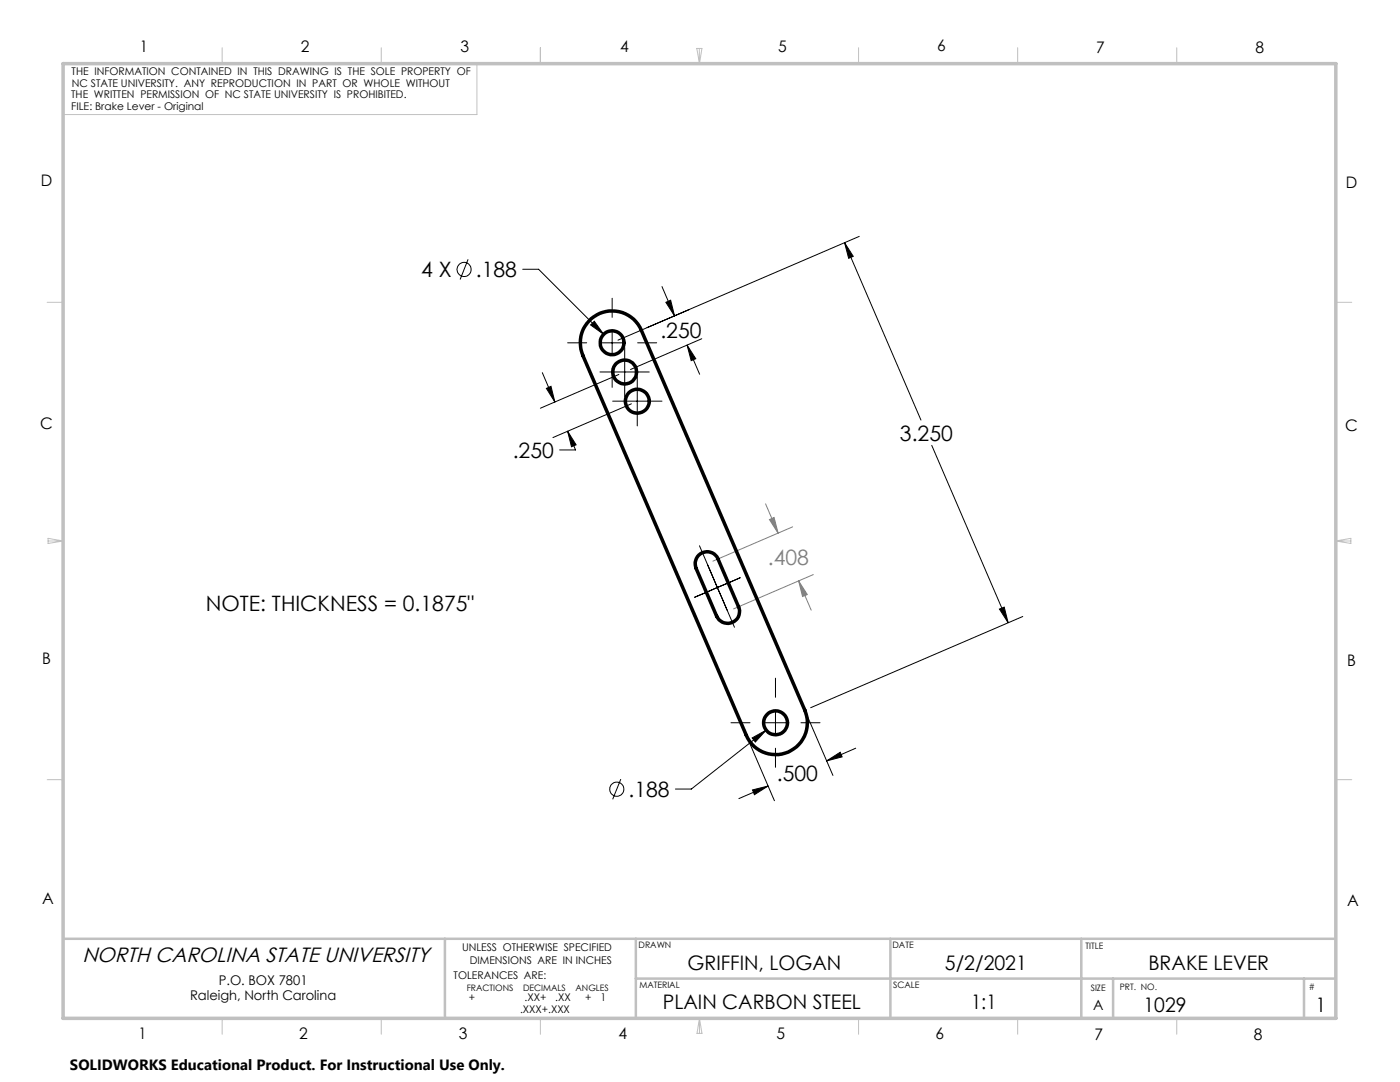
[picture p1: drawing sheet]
<svg xmlns="http://www.w3.org/2000/svg" width="279mm" height="216mm" viewBox="0 0 279 216" stroke-linecap="round" stroke-linejoin="round" font-family="sans-serif">
<g fill="none" stroke="#000" stroke-width=".2">
<path d="M93.4 51.8l-1.6 4M104.3 53.7h3.2l13 13M122.2 59.5v3.8M132.1 57.2l2.5 5.8M168.6 48.4l1.7 2.8-.9 .3zM168.6 48.4l15.2 35.4M171.5 47.2l-48.2 20.7M108.2 74.4l2.5 5.8M109 77.5l1-.4 .7 3.1zM113.3 68.4h3.8M117.9 64.8l.7-.7 1.9 2.6zM119.6 68.4h5.1"/>
<path d="M119.7 74.2h9.9M122.2 65.9v5M122.2 73.5v3.8M123.5 74.7l-15.7 6.8M124.7 69.3v9.9M127.2 75.1v9.9M127.2 68.4h3.9M132.9 60.3l.9-.4 .8 3.1zM137.1 68.9l1.8 2.7-1 .4zM137.1 68.9l2.5 5.8M140.1 67.6l-14.3 6.1M113.3 86l1.6 3.8h-3.2"/>
<path d="M113.3 86l1.7 2.8-.9 .3zM122.3 80h9.8M126 80.6l-15.7 6.7M185.9 88.9l15.3 35.3M139.6 108.9l2.6 6M141.2 112.7l1 2.2M142.2 114.9l1 2.3M143.2 117.2l1 2.4M143.2 117.2l-4.6 2M144.2 119.6l2.4 5.6M144.2 119.6l.9 2.1M147.7 115.3l-4.5 1.9"/>
<path d="M154.8 135.3v3.8M199.5 121.5l.9-.4 .8 3.1zM204.1 123l-42.3 18.2M123.9 155.5l-1.6 4M145.9 144.2h3.8M149.4 147.9l5.2 11.9M150.1 147.2l2.8-1.5-2.2 2.4zM150.2 157.6l3.1-.8-2.7 1.8zM152.2 144.2h5.1M152.9 145.7l-14.9 11.7h-3.2M153.3 156.8l-5.8 2.5M154.8 141.7v5.1"/>
<path d="M154.8 149.3v3.8M159.8 144.2h3.9M161.1 142.9l5.1 11.8M165 151.8l2.7-1.7 .4 .9zM170.8 149.3l-5.8 2.5"/>
<circle cx="92.6" cy="53.8" r="1.4"/>
<circle cx="123.1" cy="157.5" r="1.41"/>
</g>
<path d="M152.8 100.5l2.5 5.9M153.6 103.7l.9-.4 .8 3.1zM158.2 105.1l-15.9 6.9M159.4 115.9l1.7 2.7-.9 .4zM159.4 115.9l2.5 5.8M162.3 114.7l-15.9 6.8" fill="none" stroke="#808080" stroke-width=".2"/>
<g fill="none" stroke="#c0c0c0" stroke-width=".2">
<path d="M44.3 9.5v3.2M76.1 9.5v3.2M95.2 12.7v10.2h-82.6M107.8 9.5v3.2M139.1 9.7h1l-.5 3zM139.6 9.7v3M171.3 9.5v3.2M203.1 9.5v3.2M234.8 9.5v3.2M9.4 60.3h3.2M266.6 60.3h3.2M9.6 108h3"/>
<path d="M9.6 107.4l3 .6-3 .4zM266.6 108h3M266.6 108l3-.6v1zM9.4 155.6h3.2M266.6 155.6h3.2M44.3 203.2v3.2M76.1 203.2v3.2M107.8 203.2v3.2M139.6 203.2v3M139.6 203.2l.5 3h-1zM171.3 203.2v3.2M203.1 203.2v3.2"/>
<path d="M234.8 203.2v3.2"/>
</g>
<path d="M12.6 187.3h254M88.8 187.3v15.9M126.9 187.3v15.9M126.9 195.3h139.7M177.7 187.3v15.9M215.8 187.3v15.9M222.1 195.3v7.9M260.2 195.3v7.9" fill="none" stroke="#c0c0c0" stroke-width=".5"/>
<path d="M12.6 12.7h254v190.5h-254z" fill="none" stroke="#c0c0c0" stroke-width=".7"/>
<path d="M165 151.8l2.7-1.7 .4 .9zM150.2 157.6l3.1-.8-2.7 1.8zM150.1 147.2l.6 .9 2.2-2.4zM117.9 64.8l2.6 1.9-1.9-2.6zM132.9 60.3l.9-.4 .8 3.1zM137.1 68.9l1.8 2.7-1 .4zM109 77.5l1-.4 .7 3.1zM113.3 86l1.7 2.8-.9 .3zM168.6 48.4l1.7 2.8-.9 .3zM199.5 121.5l.9-.4 .8 3.1z" fill="#000"/>
<path d="M159.4 115.9l1.7 2.7-.9 .4zM153.6 103.7l.9-.4 .8 3.1z" fill="#808080"/>
<g fill="none" stroke="#000" stroke-width=".7">
<path d="M118 63.6a6.4 6.4 0 0 1 10 2.3l32.6 75.8a6.4 6.4 0 0 1-3.3 8.4 6.4 6.4 0 0 1-8.4-3.4l-32.6-75.8a6.4 6.4 0 0 1 1.7-7.3zM139.5 110.7a2.36 2.36 0 0 1 3.8 .8l4.1 9.6a2.38 2.38 0 0 1-1.3 3.1 2.38 2.38 0 0 1-3.1-1.3l-4.2-9.9a2.44 2.44 0 0 1 .7-2.3z"/>
<circle cx="122.1" cy="68.4" r="2.38"/>
<circle cx="124.7" cy="74.2" r="2.37"/>
<circle cx="127.2" cy="80.1" r="2.39"/>
<circle cx="154.8" cy="144.2" r="2.39"/>
</g>
<g font-size="4.2">
<text x="84.1" y="55.3">4 X</text>
<text x="95" y="55.3">.188</text>
<text x="131.8" y="67.5">.250</text>
<text x="179.6" y="87.9">3.250</text>
<text x="102.3" y="91.4">.250</text>
<text x="41" y="121.9">NOTE: THICKNESS = 0.1875&quot;</text>
<text x="155" y="155.9">.500</text>
<text x="125.4" y="159">.188</text>
</g>
<text font-size="4.2" fill="#808080" x="153.2" y="112.7">.408</text>
<text font-size="4.1" x="16.4" y="191.9">NORTH CAROLINA STATE UNIVERSITY</text>
<g font-size="4">
<text x="137.2" y="193.6">GRIFFIN, LOGAN</text>
<text x="188.6" y="193.6">5/2/2021</text>
<text x="229.2" y="193.5">BRAKE LEVER</text>
<text x="132.3" y="201.4">PLAIN CARBON STEEL</text>
<text x="193.8" y="201.4">1:1</text>
<text x="228.2" y="201.8">1029</text>
<text x="262.6" y="202">1</text>
</g>
<g font-size="3.2">
<text x="27.9" y="10.4">1</text>
<text x="60" y="10.4">2</text>
<text x="91.9" y="10.4">3</text>
<text x="123.8" y="10.4">4</text>
<text x="155.3" y="10.4">5</text>
<text x="187" y="10.3">6</text>
<text x="218.8" y="10.5">7</text>
<text x="250.6" y="10.5">8</text>
<text x="8.1" y="37.1">D</text>
<text x="268.6" y="37.5">D</text>
<text x="8" y="85.7">C</text>
<text x="268.5" y="86.1">C</text>
<text x="8.4" y="132.5">B</text>
<text x="268.9" y="132.9">B</text>
<text x="8.4" y="180.3">A</text>
<text x="268.9" y="180.7">A</text>
<text x="27.6" y="207.4">1</text>
<text x="59.7" y="207.4">2</text>
<text x="91.6" y="207.4">3</text>
<text x="123.5" y="207.4">4</text>
<text x="155" y="207.4">5</text>
<text x="186.7" y="207.3">6</text>
<text x="218.4" y="207.5">7</text>
<text x="250.3" y="207.5">8</text>
</g>
<text font-size="3" x="14" y="213.5">SOLIDWORKS Educational Product. For Instructional Use Only.</text>
<text font-size="2.8" x="218.1" y="201.5">A</text>
<g font-size="2.7">
<text x="43.6" y="196.4">P.O. BOX 7801</text>
<text x="37.9" y="199.4">Raleigh, North Carolina</text>
</g>
<g font-size="2.1">
<text x="14.3" y="14.9">THE INFORMATION CONTAINED IN THIS DRAWING IS THE SOLE PROPERTY OF</text>
<text x="14.3" y="17.3">NC STATE UNIVERSITY. ANY REPRODUCTION IN PART OR WHOLE WITHOUT</text>
<text x="14.2" y="19.6">THE WRITTEN PERMISSION OF NC STATE UNIVERSITY IS PROHIBITED.</text>
<text x="14.2" y="21.9">FILE: Brake Lever - Original</text>
<text x="92.2" y="189.7">UNLESS OTHERWISE SPECIFIED</text>
<text x="90.5" y="195.3">TOLERANCES ARE:</text>
<text x="93.8" y="192.4">DIMENSIONS ARE IN INCHES</text>
<text x="93.6" y="199.7">+</text>
<text x="103.8" y="202.2">.XXX+.XXX</text>
<text x="104.7" y="199.7">.XX+</text>
<text x="110.8" y="199.7">.XX</text>
<text x="116.8" y="199.7">+</text>
<text x="119.8" y="199.7">1</text>
</g>
<g font-size="1.8">
<text x="127.4" y="189.3">DRAWN</text>
<text x="178.1" y="189.1">DATE</text>
<text x="216.6" y="189.4">TITLE</text>
<text x="93.1" y="197.7">FRACTIONS</text>
<text x="104.4" y="197.7">DECIMALS</text>
<text x="114.9" y="197.7">ANGLES</text>
<text x="127.6" y="197.1">MATERIAL</text>
<text x="178.2" y="197.1">SCALE</text>
<text x="217.7" y="197.8">SIZE</text>
<text x="223.5" y="197.6">PRT. NO.</text>
<text x="261.2" y="197.5">#</text>
</g>
</svg>
